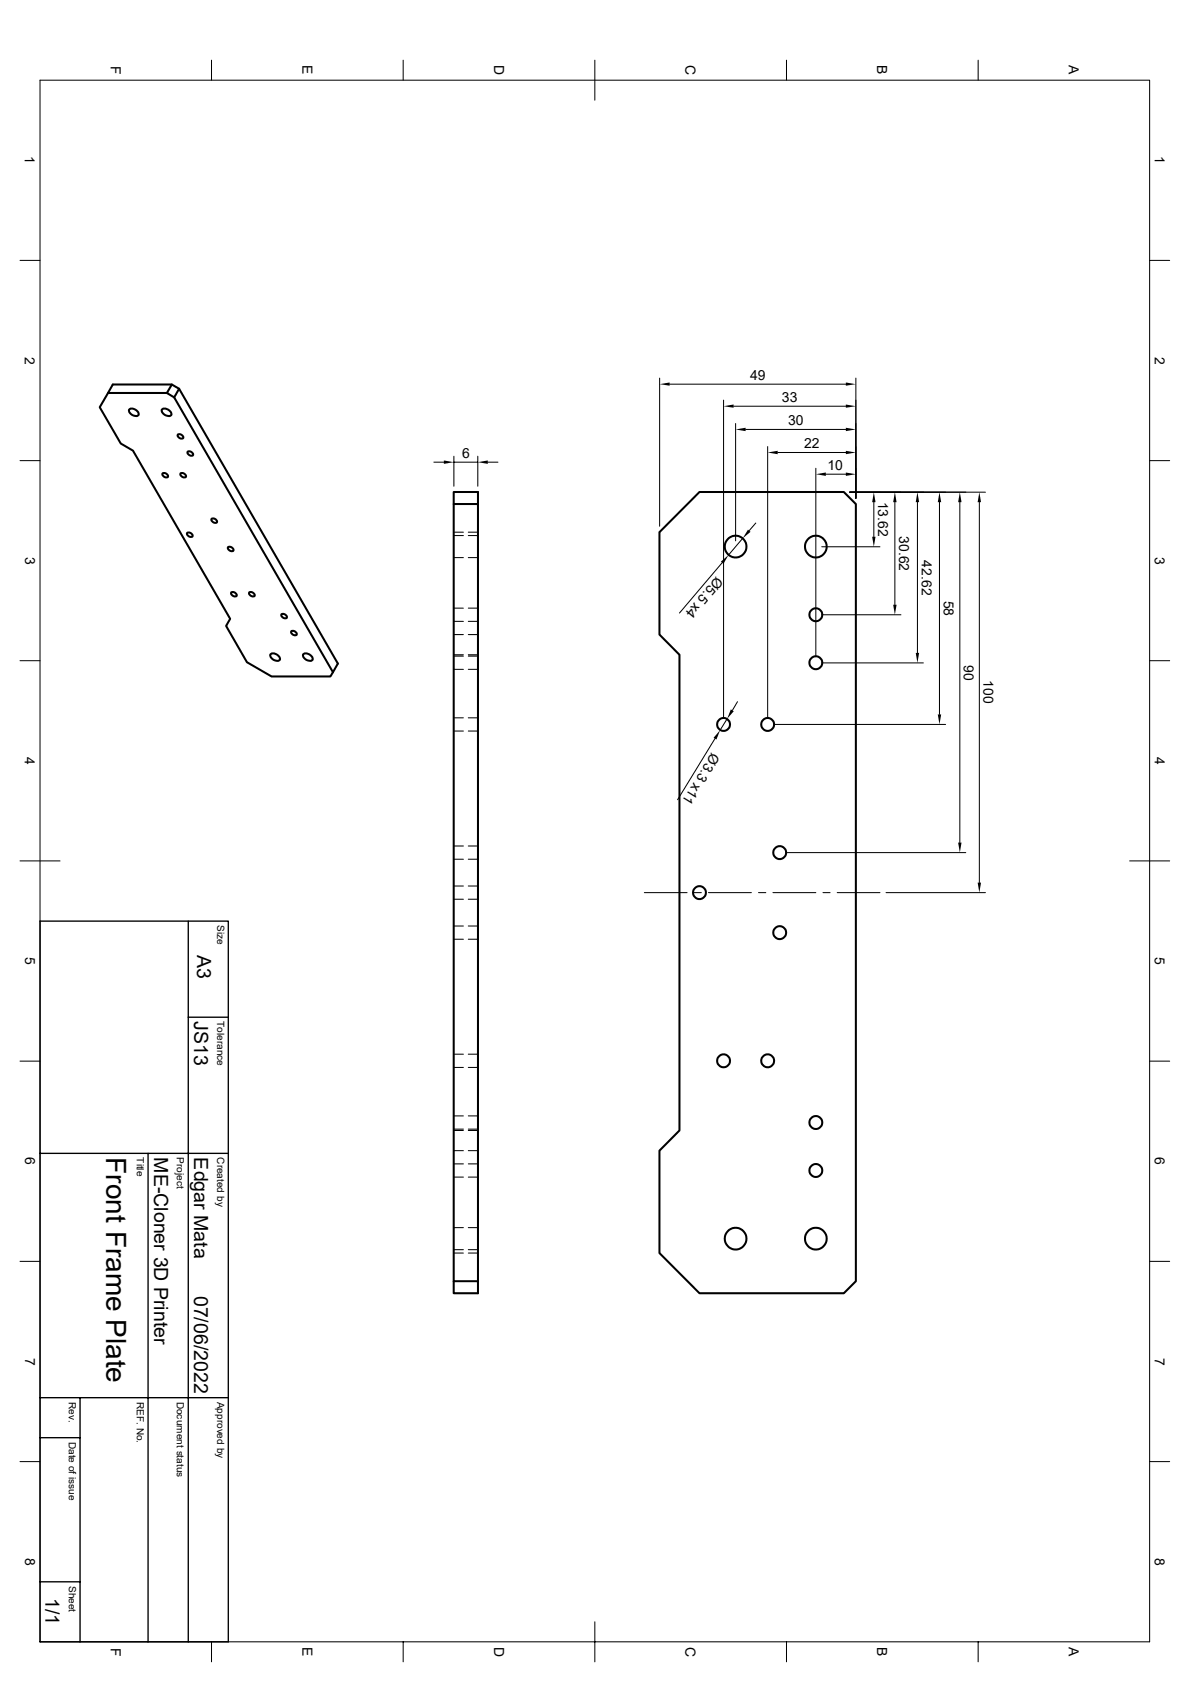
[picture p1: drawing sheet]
<svg xmlns="http://www.w3.org/2000/svg" width="297mm" height="420mm" viewBox="0 0 297 420" stroke-linecap="round" stroke-linejoin="round" font-family="sans-serif">
<g fill="none" stroke="#000" stroke-width=".51">
<path d="M27 98.1h14.7M42.9 96l-1.2 2.1 1.8 1.1 1.2-2.1M43.5 99.2l39.6 68.7 1.2-2.2-39.6-68.6-1.8-1.1h-14.7l-3.3 5.7 5.2 9 3.1 1.8 24.2 42-1 1.8 5.2 9.1 6.2 3.5h14.7l.6-1M32.2 102.3a1.59 1.59 0 0 1 2.4 1.3 1.59 1.59 0 0 1-2.4-1.3zM40.4 102.3a1.59 1.59 0 0 1 2.4 1.3 1.59 1.59 0 0 1-2.4-1.3zM40.6 118.2a.88 .88 0 0 1 1.2 1 .88 .88 0 0 1-1.2-1zM44.4 108.5a.88 .88 0 0 1 1.2 1 .88 .88 0 0 1-1.2-1zM45.1 118.2a.88 .88 0 0 1 1.2 1 .88 .88 0 0 1-1.2-1zM46.9 112.7a.88 .88 0 0 1 1.2 1 .88 .88 0 0 1-1.2-1zM46.8 133a.88 .88 0 0 1 1.2 1 .88 .88 0 0 1-1.2-1zM52.9 129.5a.88 .88 0 0 1 1.2 1 .88 .88 0 0 1-1.2-1zM57 136.6a.88 .88 0 0 1 1.2 1 .88 .88 0 0 1-1.2-1z"/>
<path d="M113.2 125.9v194h6.1M119.3 125.9h-6.1v-3h6.1v200h-6.1v-3M174.6 122.9h36l3 3v194l-3 3h-36l-10-10v-25.6l5-5v-118.8l-5-5v-25.6zM57.8 147.9a.88 .88 0 0 1 1.2 1 .88 .88 0 0 1-1.2-1zM62.3 147.9a.88 .88 0 0 1 1.2 1 .88 .88 0 0 1-1.2-1zM70.3 153.3a.88 .88 0 0 1 1.2 1 .88 .88 0 0 1-1.2-1zM72.8 157.6a.88 .88 0 0 1 1.2 1 .88 .88 0 0 1-1.2-1zM67.5 163.4a1.59 1.59 0 0 1 2.3 1.4 1.59 1.59 0 0 1-2.3-1.4zM75.6 163.4a1.59 1.59 0 0 1 2.4 1.4 1.59 1.59 0 0 1-2.4-1.4z"/>
<circle cx="183.6" cy="136.5" r="2.71"/>
<circle cx="203.6" cy="136.5" r="2.71"/>
<circle cx="203.6" cy="153.5" r="1.61"/>
<circle cx="203.6" cy="165.5" r="1.61"/>
<circle cx="180.6" cy="180.9" r="1.61"/>
<circle cx="191.6" cy="180.9" r="1.61"/>
<circle cx="194.6" cy="212.9" r="1.61"/>
<circle cx="174.6" cy="222.9" r="1.61"/>
<circle cx="194.6" cy="232.9" r="1.61"/>
<circle cx="180.6" cy="264.9" r="1.61"/>
<circle cx="191.6" cy="264.9" r="1.61"/>
<circle cx="203.6" cy="280.3" r="1.61"/>
<circle cx="203.6" cy="292.3" r="1.61"/>
<circle cx="183.6" cy="309.3" r="2.71"/>
<circle cx="203.6" cy="309.3" r="2.71"/>
</g>
<g fill="none" stroke="#000" stroke-width=".25">
<path d="M52.8 15v5M100.6 15v5M148.5 15v10M196.3 15v5M244.1 15v5M10 20h276.9v390h-276.9zM5 65h5M286.9 65h5M164.6 94.4v37M167.1 95.9h44M180.6 99.9v79.5M213.6 94.4v30"/>
<path d="M5 115h5M108.3 115.4h2.5M113.3 113.9v7.5M113.3 115.4h6M119.3 113.9v7.5M121.8 115.4h2.5M183.1 101.4h28M183.6 105.7v29.3M186.1 107.2h25M191.6 111.5v67.9M194.1 113h17M203.6 116.9v47.1"/>
<path d="M206.1 118.4h5M286.9 115h5M113.2 132.9h2.5M113.2 139.2h2.5M113.2 133.7h2.5M116.9 132.9h2.4M116.9 139.2h2.4M116.9 133.7h2.4M185.4 134.4l-3.6 4.2M188.6 130.6l-1.6 1.9M205.1 136.5h14.5M212.1 122.9h33.9"/>
<path d="M218.1 125.4v8.6M223.4 125.4v25.6M229 125.4v37.6M234.5 125.4v53M239.6 125.4v85M244.4 125.4v95M113.2 158.5h2.5M113.2 155.2h2.5M113.2 151.8h2.5M116.9 158.5h2.4M116.9 155.2h2.4M116.9 151.8h2.4"/>
<path d="M180.2 140.5l-10.6 12.6M205.1 153.5h19.8M5 165h5M113.2 163.5h2.5M113.2 167.1h2.5M113.2 163.8h2.5M113.2 179.2h2.5M116.9 163.5h2.4M116.9 167.1h2.4M116.9 163.8h2.4M116.9 179.2h2.4M181.5 179.5l-1.8 2.8"/>
<path d="M184.1 175.2l-1.3 2.2M205.1 165.5h25.4M286.9 165h5M113.2 182.5h2.5M116.9 182.5h2.4M178.4 184.4l-9.3 15.3M193.1 180.9h42.9M5 215h10M113.2 214.5h2.5M113.2 211.2h2.5M116.9 214.5h2.4M116.9 211.2h2.4"/>
<path d="M196.1 212.9h44.9M281.9 215h10M113.2 234.5h2.5M113.2 231.2h2.5M113.2 224.5h2.5M113.2 221.2h2.5M116.9 234.5h2.4M116.9 231.2h2.4M116.9 224.5h2.4M116.9 221.2h2.4M160.8 222.9h10.7M173.3 222.9h1.7"/>
<path d="M176.8 222.9h10.7M189.3 222.9h1.8M192.9 222.9h10.7M205.4 222.9h1.8M209 222.9h10.6M221.1 222.9h24.9M5 265h5M113.2 266.5h2.5M113.2 263.2h2.5M113.2 278.6h2.5M116.9 266.5h2.4M116.9 263.2h2.4"/>
<path d="M116.9 278.6h2.4M286.9 265h5M113.2 287.3h2.5M113.2 282.3h2.5M113.2 281.9h2.5M113.2 293.9h2.5M113.2 290.6h2.5M116.9 287.3h2.4M116.9 282.3h2.4M116.9 281.9h2.4M116.9 293.9h2.4M116.9 290.6h2.4"/>
<path d="M5 315h5M113.2 312.9h2.5M113.2 312h2.5M113.2 306.5h2.5M116.9 312.9h2.4M116.9 312h2.4M116.9 306.5h2.4M286.9 315h5M5 365h5M286.9 365h5M52.8 410v5M100.6 410v5"/>
<path d="M148.5 405v10M196.3 410v5M244.1 410v5"/>
</g>
<path d="M10 230h47v180h-47zM47 230v180M47 254h10M10 288h47M37 288v122M10 359h10M10 349h47M20 349v61M10 395h10" fill="none" stroke="#000" stroke-width=".34"/>
<g fill="#000">
<path d="M164.6 95.9l2.5-.4v.8zM211.1 95.5l2.5 .4-2.5 .4zM110.8 115l2.5 .4-2.5 .4zM119.3 115.4l2.5-.4v.8zM180.6 101.4l2.5-.4v.8zM183.6 107.2l2.5-.4v.9zM191.6 113l2.5-.4v.8zM203.6 118.4l2.5-.4v.8zM211.1 118l2.5 .4-2.5 .4zM211.1 112.6l2.5 .4-2.5 .4zM211.1 106.8l2.5 .4-2.5 .5zM211.1 101l2.5 .4-2.5 .4z"/>
<path d="M186.7 132.2l.6 .6-1.9 1.6zM218.1 122.9l.4 2.5h-.8zM217.7 134h.8l-.4 2.5zM223.4 122.9l.4 2.5h-.9zM229 122.9l.4 2.5h-.8zM234.5 122.9l.4 2.5h-.8zM239.6 122.9l.4 2.5h-.9zM244.4 122.9l.5 2.5h-.9zM179.9 140.3l1.9-1.7-1.2 2.2zM222.9 151h.9l-.4 2.5zM182.4 177.1l.7 .5-1.6 1.9zM228.6 163h.8l-.4 2.5z"/>
<path d="M234.1 178.4h.8l-.4 2.5zM179.7 182.3l-.9 2.4-.7-.5zM239.1 210.4h.9l-.4 2.5zM244 220.4h.9l-.5 2.5z"/>
</g>
<text font-size="7" x="26.5" y="289" transform="rotate(90 26.5 289)">Front Frame Plate</text>
<g font-size="4.9">
<text x="49.2" y="238.3" transform="rotate(90 49.2 238.3)">A3</text>
<text x="48.5" y="255" transform="rotate(90 48.5 255)">JS13</text>
<text x="38.5" y="289" transform="rotate(90 38.5 289)">ME-Cloner 3D Printer</text>
<text x="48.5" y="289" transform="rotate(90 48.5 289)">Edgar Mata</text>
<text x="48.5" y="323.5" transform="rotate(90 48.5 323.5)">07/06/2022</text>
<text x="11.3" y="399.1" transform="rotate(90 11.3 399.1)">1/1</text>
</g>
<g font-size="3.5">
<text x="27.6" y="16.4" transform="rotate(90 27.6 16.4)">F</text>
<text x="75.5" y="16.3" transform="rotate(90 75.5 16.3)">E</text>
<text x="123.3" y="16.3" transform="rotate(90 123.3 16.3)">D</text>
<text x="171.1" y="16.3" transform="rotate(90 171.1 16.3)">C</text>
<text x="218.9" y="16.3" transform="rotate(90 218.9 16.3)">B</text>
<text x="266.8" y="16.3" transform="rotate(90 266.8 16.3)">A</text>
<text x="6.2" y="39" transform="rotate(90 6.2 39)">1</text>
<text x="288.2" y="39" transform="rotate(90 288.2 39)">1</text>
<text x="6.2" y="89" transform="rotate(90 6.2 89)">2</text>
<text x="288.2" y="89" transform="rotate(90 288.2 89)">2</text>
<text x="187.2" y="94.9">49</text>
<text x="195.2" y="100.4">33</text>
<text x="196.7" y="106.2">30</text>
<text x="200.7" y="112">22</text>
<text x="115.3" y="114.3">6</text>
<text x="206.5" y="117.3">10</text>
<text x="219.2" y="125.3" transform="rotate(90 219.2 125.3)">13.62</text>
<text x="224.4" y="133.9" transform="rotate(90 224.4 133.9)">30.62</text>
<text x="6.3" y="139" transform="rotate(90 6.3 139)">3</text>
<text x="178.9" y="143.8" transform="rotate(130 178.9 143.8)">Ø5.5 x4</text>
<text x="230" y="139.9" transform="rotate(90 230 139.9)">42.62</text>
<text x="288.2" y="139" transform="rotate(90 288.2 139)">3</text>
<text x="235.5" y="149.9" transform="rotate(90 235.5 149.9)">58</text>
<text x="240.6" y="166" transform="rotate(90 240.6 166)">90</text>
<text x="245.5" y="169.9" transform="rotate(90 245.5 169.9)">100</text>
<text x="6.2" y="189" transform="rotate(90 6.2 189)">4</text>
<text x="177.6" y="187.9" transform="rotate(121 177.6 187.9)">Ø3.3 x11</text>
<text x="288.2" y="189" transform="rotate(90 288.2 189)">4</text>
<text x="6.3" y="239" transform="rotate(90 6.3 239)">5</text>
<text x="288.2" y="239" transform="rotate(90 288.2 239)">5</text>
<text x="6.3" y="289" transform="rotate(90 6.3 289)">6</text>
<text x="288.2" y="289" transform="rotate(90 288.2 289)">6</text>
<text x="6.3" y="339" transform="rotate(90 6.3 339)">7</text>
<text x="288.2" y="339" transform="rotate(90 288.2 339)">7</text>
<text x="6.3" y="389" transform="rotate(90 6.3 389)">8</text>
<text x="288.2" y="389" transform="rotate(90 288.2 389)">8</text>
<text x="27.6" y="411.4" transform="rotate(90 27.6 411.4)">F</text>
<text x="75.5" y="411.3" transform="rotate(90 75.5 411.3)">E</text>
<text x="123.3" y="411.2" transform="rotate(90 123.3 411.2)">D</text>
<text x="171.1" y="411.2" transform="rotate(90 171.1 411.2)">C</text>
<text x="218.9" y="411.3" transform="rotate(90 218.9 411.3)">B</text>
<text x="266.8" y="411.3" transform="rotate(90 266.8 411.3)">A</text>
</g>
<g font-size="2.5">
<text x="54.2" y="231" transform="rotate(90 54.2 231)">Size</text>
<text x="54.2" y="255" transform="rotate(90 54.2 255)">Tolerance</text>
<text x="34.2" y="289" transform="rotate(90 34.2 289)">Title</text>
<text x="44.2" y="289" transform="rotate(90 44.2 289)">Project</text>
<text x="54.2" y="289" transform="rotate(90 54.2 289)">Created by</text>
<text x="17.2" y="350" transform="rotate(90 17.2 350)">Rev.</text>
<text x="34.2" y="350" transform="rotate(90 34.2 350)">REF. No.</text>
<text x="44.2" y="350" transform="rotate(90 44.2 350)">Document status</text>
<text x="54.2" y="350" transform="rotate(90 54.2 350)">Approved by</text>
<text x="17.2" y="360" transform="rotate(90 17.2 360)">Date of issue</text>
<text x="17.2" y="396" transform="rotate(90 17.2 396)">Sheet</text>
</g>
</svg>
